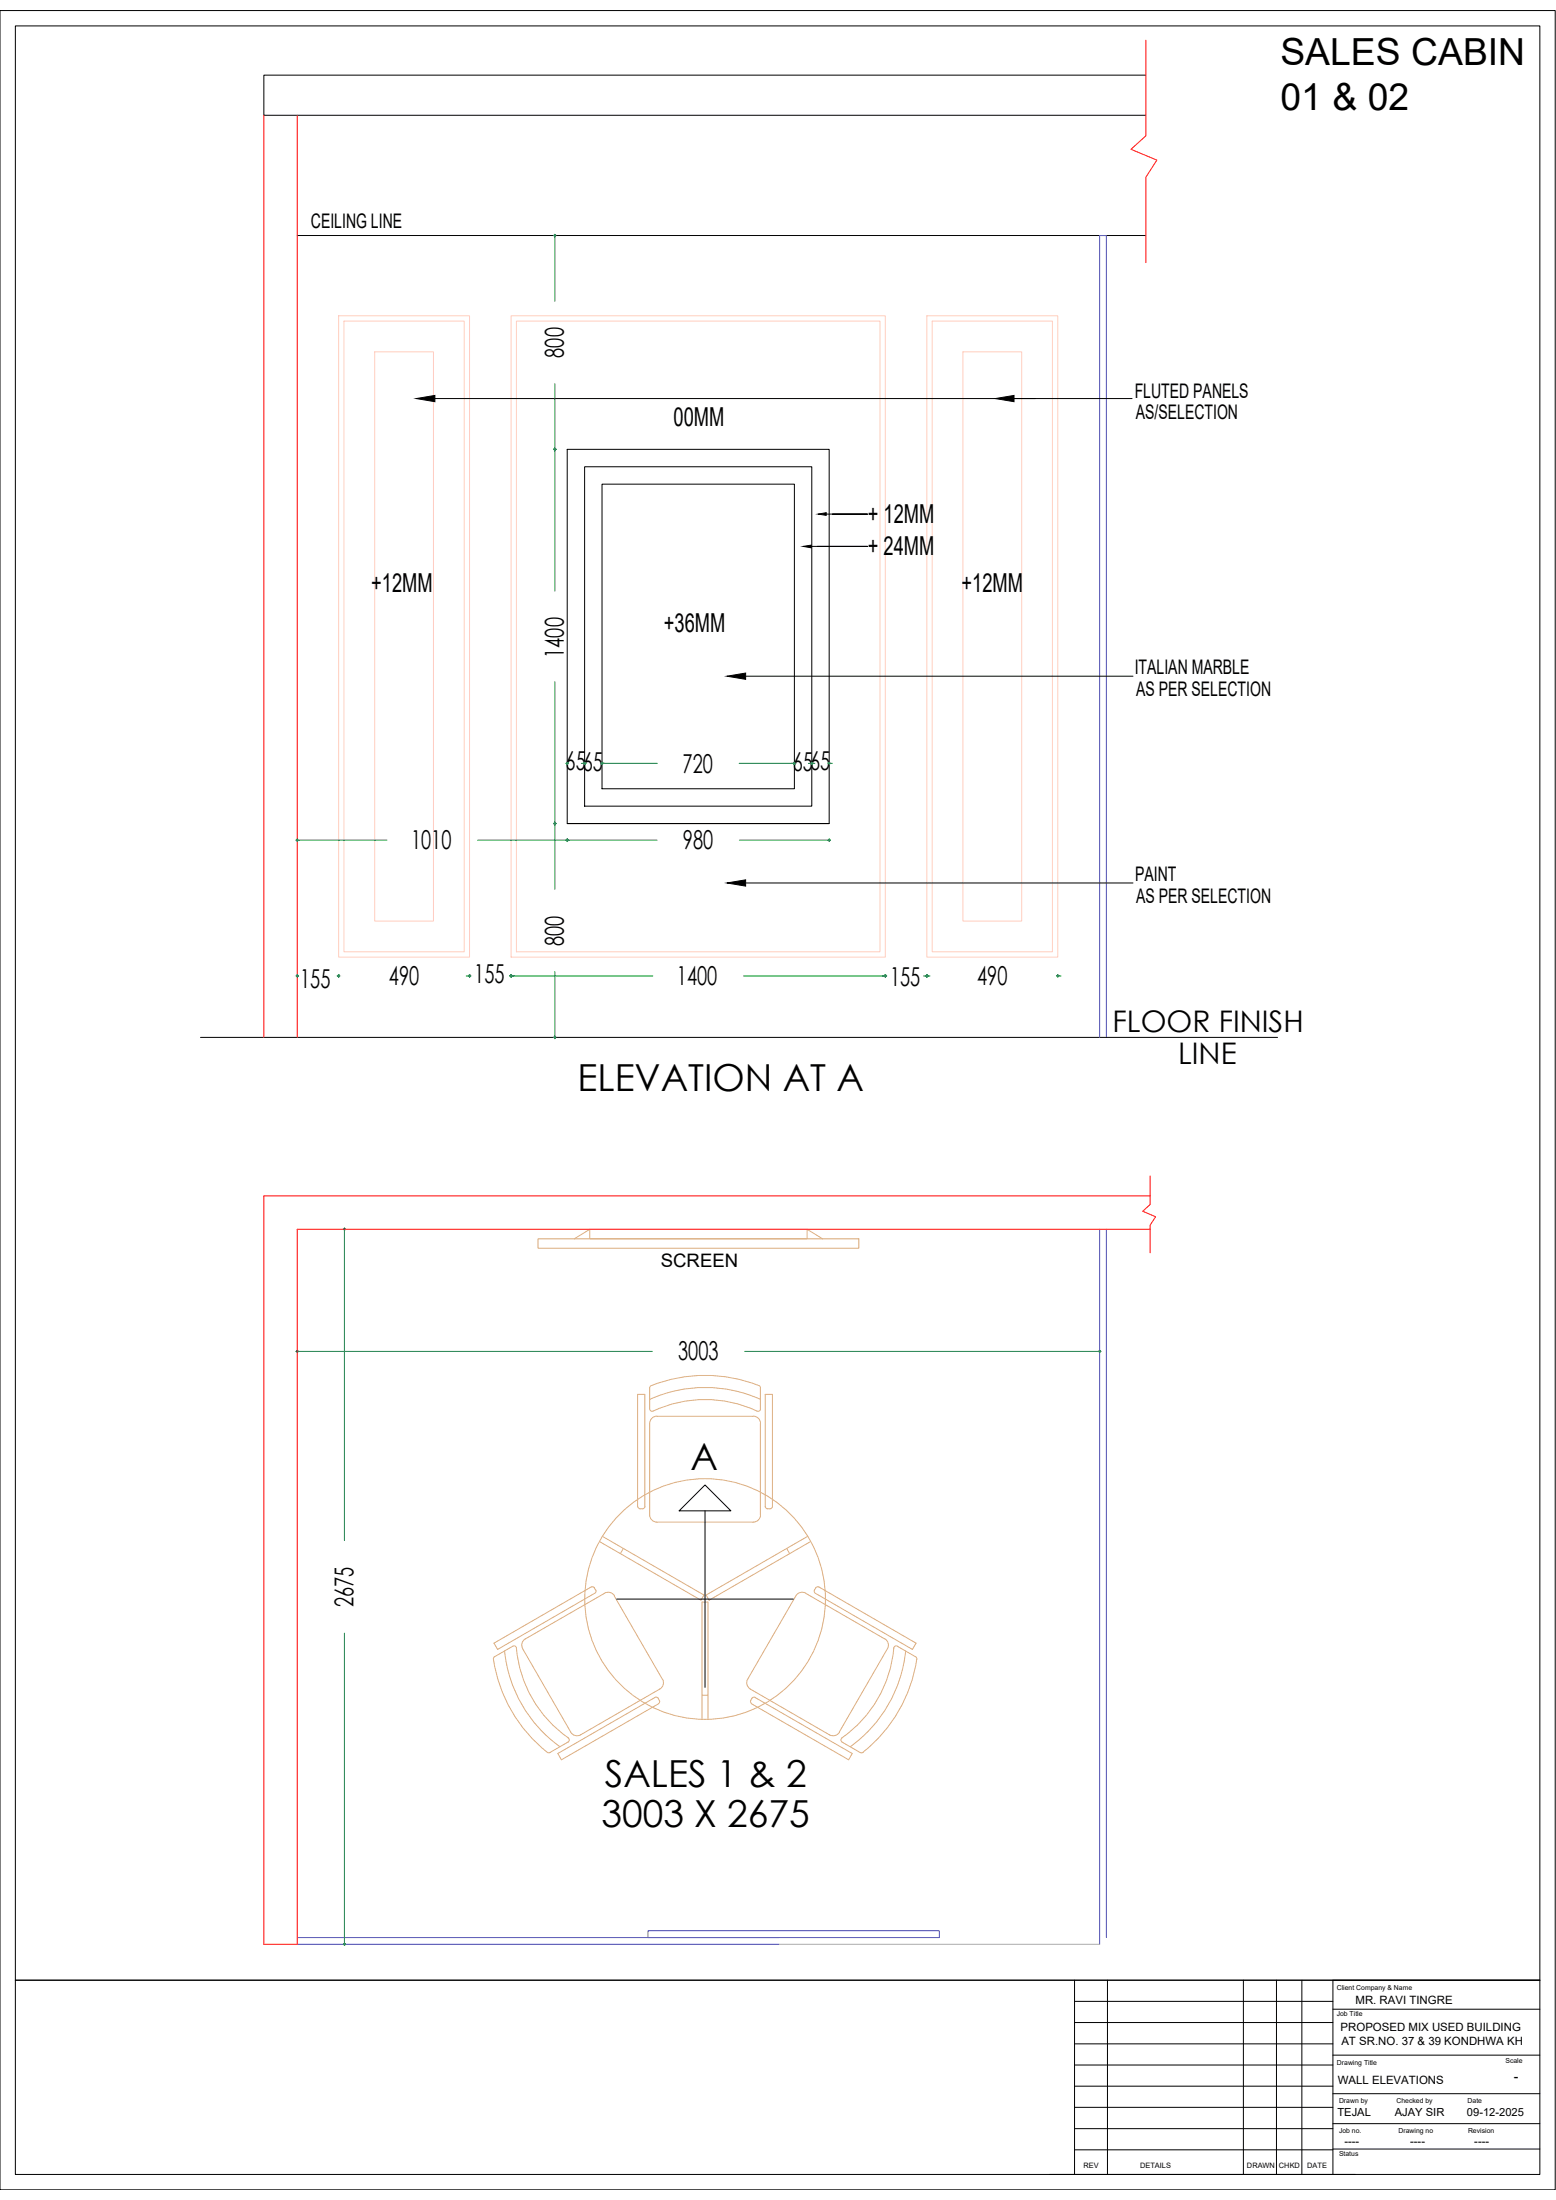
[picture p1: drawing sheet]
<svg xmlns="http://www.w3.org/2000/svg" width="420mm" height="594mm" viewBox="0 0 420 594" stroke-linecap="round" stroke-linejoin="round" font-family="sans-serif">
<!-- layer: M01_FURNITURE -->
<g fill="none" stroke="#dcae80" stroke-width=".27">
<path d="M145.3 334.5h86.6v2.6h-86.6zM159.3 331.9h58.6v2.6h-58.6zM159.3 331.9l-4.2 2.6M217.9 331.9l4.2 2.6M175.5 377.9a36.3 36.3 0 0 1 29.8 0M205.3 374.8v5.7M205.4 374.8l-.2-.5a39.1 39.1 0 0 0-29.6 0l-.2 .5v5.6l.2 .4 .3 .3a41.9 41.9 0 0 1 12-3.1 35.9 35.9 0 0 1 17 3.1l.3-.3 .2-.4M205.3 384.4v24.7M205.4 384.4a1.9 1.9 0 0 0-2-1.9l-26-.1a1.97 1.97 0 0 0-2 2v24.7a1.97 1.97 0 0 0 2 1.9h26a1.97 1.97 0 0 0 2-1.9M162.7 414.9l27.4 15.8-.8 1.4-27.4-15.8M168.3 418.1l-.8 1.4M172.2 406.8v-30.3h1.9v30.3"/>
<path d="M172.2 406.8l.2 .4 .5 .2M174.2 406.8l-.4 .6h-1M207.3 407.4h.9l.4-.6v-30.3h-2v30.3l.2 .4 .5 .2M212.4 418.1l.8 1.4M218.1 414.9l-27.4 15.8 .8 1.4 27.4-15.8M159.6 428.6l-26.2 15.1 1 1.7 26.2-15.2 .3-.4v-.5M159.6 428.6l.5-.1 .4 .3M160.5 428.8l.3 .6M165.9 431l13 22.4a1.97 1.97 0 0 1-.7 2.7M165.9 430.9a1.97 1.97 0 0 0-2.7-.7l-21.3 12.4M220.2 430.2l-.2-.1a1.1 1.1 0 0 1 1.2-1.5l26.2 15.1-1 1.7-26.2-15.2M133.2 448l.3-.6 5-2.9 .4-.1 .4 .2a34.7 34.7 0 0 0 9 20.2l2.4 2.4 2.8 2.1 .2 .6-.3 .5-4.9 2.9"/>
<path d="M133.2 448a39.6 39.6 0 0 0 14.6 25.2M136.2 445.8a36.3 36.3 0 0 0 15 25.9M141.9 442.5a1.99 1.99 0 0 0-.8 2.7l13 22.5a1.97 1.97 0 0 0 2.7 .8M176.8 458.4l-26.2 15.1 1 1.7 26.2-15.1M176.9 458.4l.5-.1 .4 .3M177.7 458.6l.4 .8-.3 .6M178.1 456.1l-21.3 12.4M189.6 457.8h1.6M202.6 456.1l21.4 12.4a1.97 1.97 0 0 0 2.7-.8M203 458.6l-.3 .8 .3 .6M203 458.6l.4-.3 .5 .1 26.2 15.1-.9 1.7-26.3-15.1M238.9 442.6l-21.3-12.4a1.96 1.96 0 0 0-2.7 .8l-13 22.4a1.97 1.97 0 0 0 .7 2.7"/>
<path d="M238.9 442.5a1.97 1.97 0 0 1 .7 2.7M239.6 445.2l-13 22.6M244.5 445.8a36.3 36.3 0 0 1-14.9 25.9M247.6 448a39.6 39.6 0 0 1-14.6 25.2M247.6 448l-.2-.5-5.1-3-.4-.1-.4 .2a34.7 34.7 0 0 1-9 20.2l-2.5 2.4-2.8 2.3-.1 .6 .3 .3M147.8 473.2l.7 .1M189.6 464.2v-31.6h1.6v31.6M227.4 470.4l4.9 2.9 .8-.1"/>
<circle cx="190.4" cy="431.8" r="32.5"/>
</g>
<!-- layer: L01 Internal Doors -->
<path d="M296.9 280.1v-216.5h1.8v216.5M296.9 331.9v193.1M298.7 331.9v191.3M80.3 525h130.1M80.3 523.2h130.1M175 521.4h78.7v1.8h-78.7z" fill="none" stroke="#4d4dce" stroke-width=".27"/>
<!-- layer: 0 -->
<path d="M210.4 525h86.5" fill="none" stroke="#aaa" stroke-width=".27"/>
<!-- layer: C02 Walls 01 -->
<path d="M309.4 10.9v25.8l-4 3.6 7 2.9-3 4.7v23M71.2 31.1v249M80.3 31.1v249M310.6 317.6v7.7l-2 1.8 3.4 1.5-1.4 2.2v7.5M310.6 322.9h-239.4v202.1h9.1v-193.1h230.3" fill="none" stroke="#f00" stroke-width=".27"/>
<!-- layer: B02 Beams and Slabs -->
<path d="M309.4 20.3h-238.2v10.8h238.2M54.1 280.1h290.9" fill="none" stroke="#000" stroke-width=".27"/>
<!-- layer: 0 -->
<path d="M80.3 63.6h229.1M153.2 121.3h70.7v101.1h-70.7zM157.9 126h61.3v91.7h-61.3zM162.6 130.7h51.9v82.3h-51.9zM223.1 138.8h11.1h-9.4M219 147.5h15.2h-13.5M153.2 222.4h70.7M190.4 401l7 7h-14zM190.4 408v47.6M166.5 431.8h47.7" fill="none" stroke="#000" stroke-width=".27"/>
<!-- layer: T01 Dimenstions Scale 01 -->
<g fill="none" stroke="#009525" stroke-width=".27">
<path d="M149.4 63.6h.4v.4M149.8 63.3v.3h.4M149.8 64.1v17.2M149.8 103.6v17.3M149.8 121.7v-.4h-.4h.8h-.4v-.3v38.6M149.8 184.1v56M153.2 205.8v.3h-.4M153.5 206.1h-.3v.4M157 206.1h1.2h-.3v.4v-.7v.3h-.4M162.6 205.8v.3h-.4M162.9 206.1h-.3v.4M163 206.1h14.5"/>
<path d="M199.6 206.1h14.5M214.5 205.8v.3h-.4M214.9 206.1h-.4v.4M218.3 206.1h1.7M218.8 206.1h.4v-.3v.7v-.4h.4M223.9 205.8v.3h-.4M224.2 206.1h-.3v.4M224.3 206.1h.4M80.3 226.5v.4h-.4M104.5 226.9h-24.2v.4M128.9 226.9h48.5M149.8 222v.4h.4h-.8h.4v.4"/>
<path d="M152.8 226.9h.4v-.4v.8v-.4h.3M199.6 226.9h23.9M223.9 226.5v.4h-.4M224.2 226.9h-.3v.4M80.3 263.2v.3h-.4M80.6 263.5h-.3v.4M91.4 263.2v.3h-.3h.7h-.4v.4zM125.9 263.5h1.3h-.4v.4v-.7v.3h-.4M138 263.2v.3h-.4M138.3 263.5h-.3v.4M138.4 263.5h37.9M149.8 279.8v.3h.4"/>
<path d="M149.8 262.4v17.3M200.8 263.5h37.8M239.1 263.2v.3h-.4M239.4 263.5h-.3v.4M249.4 263.5h1.7M249.9 263.5h.4v-.3v.7v-.4h.4M285.6 263.2v.3h-.4M286.5 263.5h-.9v.4M149.4 280.1h.4v.4M92.6 331.9h.4v.4M93 331.6v.3h.3M93 332.4v83.6"/>
<path d="M80.3 364.5v.4h-.4M176.1 364.9h-95.8v.4M201.1 364.9h95.4M296.9 364.5v.4h-.3M297.3 364.9h-.4v.4M93 441v83.6M92.6 525h.4v.4M93 524.7v.3h.3"/>
<circle cx="149.8" cy="63.6" r=".23"/>
<circle cx="149.8" cy="121.3" r=".23"/>
<circle cx="153.2" cy="206.1" r=".23"/>
<circle cx="157.9" cy="206.1" r=".23"/>
<circle cx="162.6" cy="206.1" r=".23"/>
<circle cx="214.5" cy="206.1" r=".23"/>
<circle cx="219.2" cy="206.1" r=".23"/>
<circle cx="223.9" cy="206.1" r=".23"/>
<circle cx="80.3" cy="226.9" r=".23"/>
<circle cx="149.8" cy="222.4" r=".23"/>
<circle cx="153.2" cy="226.9" r=".23"/>
<circle cx="223.9" cy="226.9" r=".23"/>
<circle cx="80.3" cy="263.5" r=".23"/>
<circle cx="91.5" cy="263.5" r=".23"/>
<circle cx="126.8" cy="263.5" r=".23"/>
<circle cx="138" cy="263.5" r=".23"/>
<circle cx="239.1" cy="263.5" r=".23"/>
<circle cx="250.3" cy="263.5" r=".23"/>
<circle cx="285.6" cy="263.5" r=".23"/>
<circle cx="149.8" cy="280.1" r=".23"/>
<circle cx="93" cy="331.9" r=".23"/>
<circle cx="80.3" cy="364.9" r=".23"/>
<circle cx="296.9" cy="364.9" r=".23"/>
<circle cx="93" cy="525" r=".23"/>
</g>
<!-- layer: 0 -->
<path d="M91.4 85.3h35.4v173.2h-35.4zM92.9 86.7h32.4v170.3h-32.4zM101.2 95h15.9v153.7h-15.9zM138 85.3h101.1v173.2h-101.1zM139.4 86.7h98.2v170.3h-98.2zM250.3 85.3h35.3v173.2h-35.3zM251.7 86.7h32.5v170.3h-32.5zM260 95h15.9v153.7h-15.9z" fill="none" stroke="#ffcfbf" stroke-width=".27"/>
<!-- layer: U02 Notes-General Scale 1 -->
<path d="M112.4 107.6l5-.8v1.7zM268.8 107.6l5-.8v1.7zM196.3 182.6l5-.8v1.6zM196.3 238.4l5-.8v1.7z" fill="#000" stroke="#000" stroke-width=".27"/>
<path d="M117.4 107.6h188.3M201.3 182.6h104.6M201.3 238.4h104.6" fill="none" stroke="#000" stroke-width=".27"/>
<!-- layer: S03 Title Block -->
<g fill="none" stroke="#000" stroke-width=".27">
<path d="M0 2.9h419.9v588.4h-419.9zM4.1 7h411.7v580.2h-411.7zM4.1 534.7h411.7M290.2 534.7v52.5M299 534.7v52.5M335.7 534.7v52.5M344.7 534.7v52.5M351.5 534.7v52.5M359.9 534.7v52.5M290.2 551.9h69.7M290.2 557.6h69.7M290.2 546.2h69.7"/>
<path d="M290.2 540.4h69.7M359.9 542.6h55.9M359.9 555h55.9M290.2 569.1h69.7M290.2 574.8h69.7M290.2 563.3h69.7M359.9 565.4h55.9M359.9 573.5h55.9M283.4 587.2h82.6M290.2 580.5h69.7M359.9 580.3h55.9"/>
</g>
<!-- layer: 0 -->
<path d="M220.9 138.8l2.2-.4v.8zM216.9 147.5l2.1-.3v.7z" fill="#000" stroke="#000" stroke-width=".27"/>
<!-- layer: A-DIM-100 -->
<path d="M152.3 206.1h.4M158.3 206.1h.4M79.4 263.5h.4M90.6 263.5h.4M91.9 263.5h.4M127.2 263.5h.4" fill="none" stroke="#fafafa" stroke-width=".27"/>
<g font-size="10.1">
<text x="345.7" y="17.5">SALES CABIN</text>
<text x="345.8" y="29.7">01 &amp; 02</text>
</g>
<g font-size="10">
<text x="156" y="294.6">ELEVATION AT A</text>
<text x="186.5" y="397">A</text>
<text x="163.3" y="482.4">SALES 1 &amp; 2</text>
<text x="162.4" y="493.5">3003 X 2675</text>
</g>
<g font-size="8">
<text x="300.4" y="278.7">FLOOR FINISH</text>
<text x="318.1" y="287.3">LINE</text>
</g>
<g font-size="7.1">
<text x="181.9" y="114.9">00MM</text>
<text x="234.3" y="141.3">+ 12MM</text>
<text x="234.3" y="150">+ 24MM</text>
<text x="100.2" y="159.8">+12MM</text>
<text x="259.6" y="159.8">+12MM</text>
<text x="179.3" y="170.8">+36MM</text>
</g>
<g font-size="7">
<text x="152.3" y="96.6" transform="rotate(-90 152.3 96.6)">800</text>
<text x="152.3" y="177.6" transform="rotate(-90 152.3 177.6)">1400</text>
<text x="152.7" y="208">6565</text>
<text x="184.3" y="208.6">720</text>
<text x="214.1" y="208.3">6565</text>
<text x="111" y="229.4">1010</text>
<text x="184.4" y="229.4">980</text>
<text x="152.3" y="255.4" transform="rotate(-90 152.3 255.4)">800</text>
<text x="81.1" y="266.7">155</text>
<text x="105" y="266">490</text>
<text x="128.1" y="265.5">155</text>
<text x="182.8" y="266">1400</text>
<text x="240.3" y="266.3">155</text>
<text x="263.9" y="266">490</text>
<text x="183.1" y="367.4">3003</text>
<text x="95.5" y="433.9" transform="rotate(-90 95.5 433.9)">2675</text>
</g>
<g font-size="5.4">
<text x="83.9" y="61.5">CEILING LINE</text>
<text x="306.4" y="107.4">FLUTED PANELS</text>
<text x="306.7" y="113.3">AS/SELECTION</text>
<text x="306.4" y="182">ITALIAN MARBLE</text>
<text x="306.8" y="187.8">AS PER SELECTION</text>
<text x="306.5" y="237.8">PAINT</text>
<text x="306.8" y="243.7">AS PER SELECTION</text>
</g>
<text font-size="5" x="178.4" y="342.1">SCREEN</text>
<text font-size="3.7" x="408.7" y="561.9">-</text>
<g font-size="3.1">
<text x="366" y="541.2">MR. RAVI TINGRE</text>
<text x="362" y="548.5">PROPOSED MIX USED BUILDING</text>
<text x="362.2" y="552.3">AT SR.NO. 37 &amp; 39 KONDHWA KH</text>
<text x="361.2" y="562.6">WALL ELEVATIONS</text>
</g>
<g font-size="3">
<text x="361.1" y="571.5">TEJAL</text>
<text x="376.6" y="571.5">AJAY SIR</text>
<text x="396.1" y="571.5">09-12-2025</text>
<text x="363.1" y="579.1">----</text>
<text x="380.8" y="579.1">----</text>
<text x="398.1" y="579.1">----</text>
</g>
<g font-size="2">
<text x="292.6" y="585.5">REV</text>
<text x="307.8" y="585.5">DETAILS</text>
<text x="336.7" y="585.5">DRAWN</text>
<text x="345.4" y="585.5">CHKD</text>
<text x="353" y="585.5">DATE</text>
</g>
<g font-size="1.9">
<text x="361" y="537.4">Client Company &amp; Name</text>
<text x="360.9" y="544.4">Job Title</text>
<text x="361" y="557.6">Drawing Title</text>
<text x="406.5" y="557">Scale</text>
<text x="361.6" y="567.8">Drawn by</text>
<text x="377.1" y="567.8">Checked by</text>
<text x="396.3" y="567.8">Date</text>
<text x="361.6" y="575.9">Job no.</text>
<text x="377.7" y="575.9">Drawing no</text>
<text x="396.4" y="575.9">Revision</text>
<text x="361.6" y="582.3">Status</text>
</g>
</svg>
